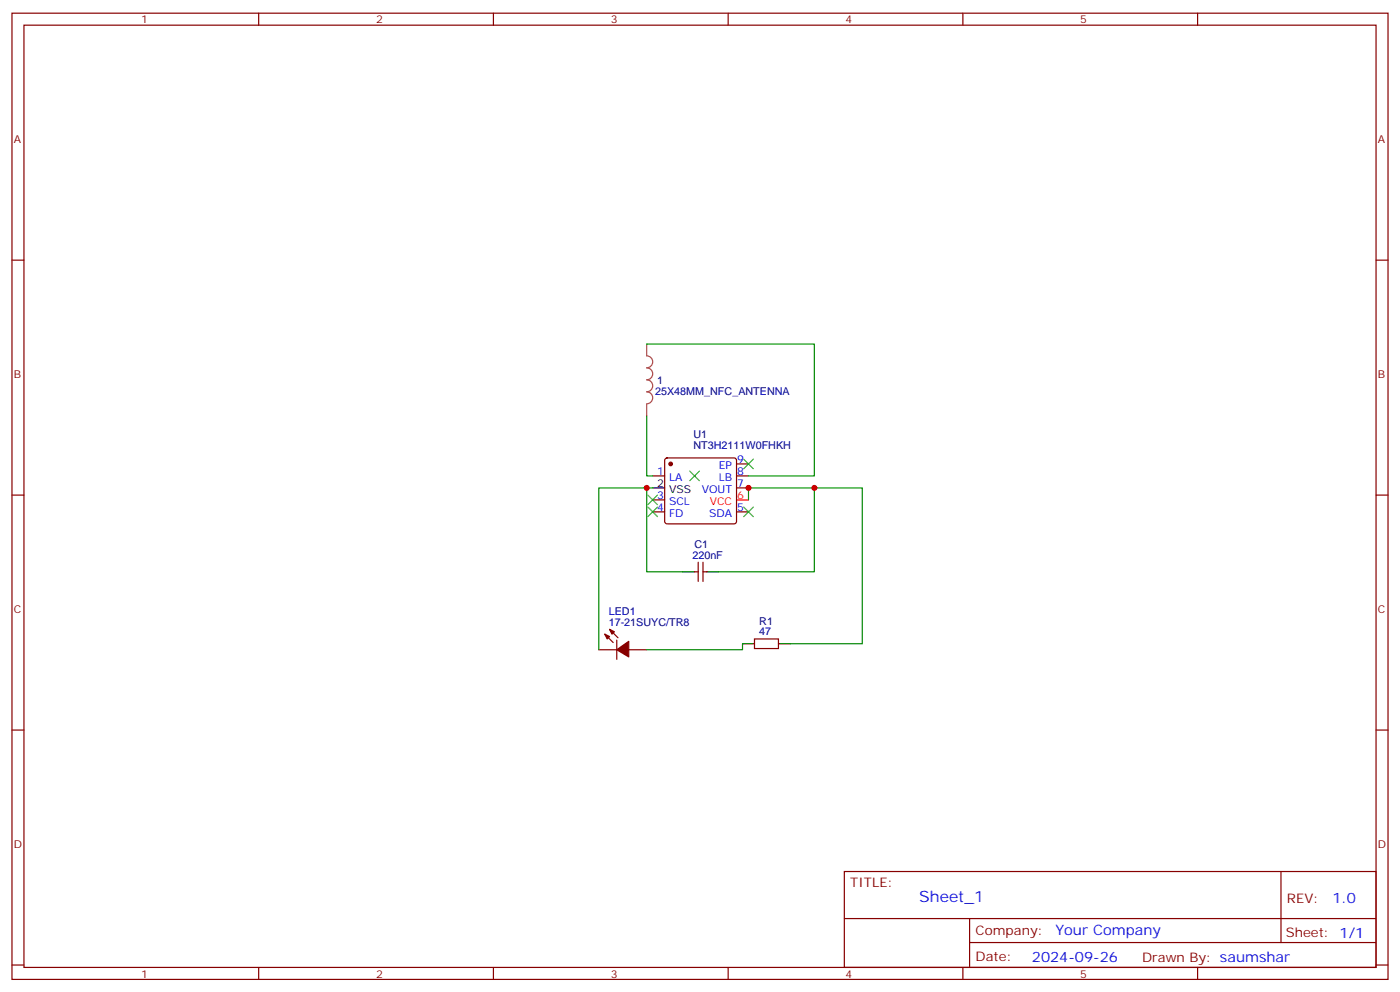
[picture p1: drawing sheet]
<svg xmlns="http://www.w3.org/2000/svg" width="412mm" height="292mm" viewBox="0 0 412 292" stroke-linecap="round" stroke-linejoin="round" font-family="sans-serif">
<g fill="none" stroke="#870000" stroke-width=".35">
<path d="M3.5 3.9h405.4v284.3h-405.4zM7.1 7.4h398.2v277.3h-398.2zM76.2 3.9v3.5M145.3 3.9v3.5M214.5 3.9v3.5M283.6 3.9v3.5M352.8 3.9v3.5M3.5 76.6h3.6M405.3 76.6h3.6M196 135l.5-.2h19.8l.5 .2 .2 .5v18l-.3 .5-.4 .2h-19.8l-.5-.3-.2-.4v-18zM217 136.5h3.5M3.5 145.7h3.6"/>
<path d="M192.3 140.1h3.5M192.3 150.6h3.5M192.3 147.1h3.5M217 140.1h3.5M217 143.6h3.5M217 150.6h3.5M405.3 145.7h3.6M204.6 168.3h1.1M205.7 165.5v5.6M207.1 165.5v5.6M207.1 168.3h1M176.4 191.2h5.3"/>
<path d="M178.2 186.6l2.4 2.5M179.6 185.2l2.4 2.5M181.7 188.4v5.6M185.2 191.2h5.3M222.2 188h7.1v2.9h-7.1zM3.5 214.8h3.6M405.3 214.8h3.6M248.7 256.5h156.6v28.2h-156.6zM377.3 256.5v20.9M248.7 270.3h156.5M285.6 277.4h119.6M285.6 270.3v14.1"/>
<path d="M3.5 284h3.6M76.2 284.7v3.5M145.3 284.7v3.5M214.5 284.7v3.5M283.6 284.7v3.5M352.8 284.7v3.5M405.3 284h3.6"/>
</g>
<path d="M217 147.1h3.5" fill="none" stroke="#f00" stroke-width=".35"/>
<path d="M192.3 143.6h3.5M201.1 168.3h3.5M208.1 168.3h3.6M218.7 189.4h3.5M229.3 189.4h3.5" fill="none" stroke="#000" stroke-width=".35"/>
<g fill="#870000" stroke="#870000" stroke-width=".35">
<path d="M178.2 186.6l1.4 .7-.7 .7z"/>
<path d="M179.6 185.2l1.4 .7-.7 .7z"/>
<path d="M181.7 191.2l3.5-2.5v4.6z"/>
<circle cx="197.6" cy="136.5" r=".53"/>
</g>
<path d="M190.5 101.2v3.5a1.76 1.76 0 0 1 1.8 1.8 1.76 1.76 0 0 1-1.8 1.7 1.76 1.76 0 0 1 1.8 1.8 1.76 1.76 0 0 1-1.8 1.8 1.76 1.76 0 0 1 1.8 1.7 1.76 1.76 0 0 1-1.8 1.8 1.76 1.76 0 0 1 1.8 1.8 1.76 1.76 0 0 1-1.8 1.7M190.5 118.9v3.5" fill="none" stroke="#a64a4a" stroke-width=".35"/>
<path d="M190.5 101.2h49.4v38.9h-19.4M190.5 122.4v17.7h1.8M190.5 143.6h-14.1v47.6M192.3 143.6h-1.8v24.7h10.6M220.5 147.1v-3.5h19.4v24.7h-28.2M239.9 143.6h14.1v45.8h-21.2M218.7 189.4v1.8h-28.2" fill="none" stroke="#008700" stroke-width=".35"/>
<path d="M203.2 138.6l2.8 2.9M206 138.6l-2.8 2.9M219.1 135.1l2.8 2.8M221.9 135.1l-2.8 2.8M190.9 145.7l2.8 2.8M190.9 149.2l2.8 2.8M193.7 145.7l-2.8 2.8M193.7 149.2l-2.8 2.8M219.1 149.2l2.8 2.8M221.9 149.2l-2.8 2.8" fill="none" stroke="#3c3" stroke-width=".35"/>
<g fill="#c00">
<circle cx="190.5" cy="143.6" r=".88"/>
<circle cx="239.9" cy="143.6" r=".88"/>
<circle cx="220.5" cy="143.6" r=".88"/>
</g>
<text font-size="4.6" fill="#00f" x="270.8" y="265.5">Sheet_1</text>
<g font-size="4.2" fill="#00f">
<text x="392.5" y="265.7">1.0</text>
<text x="310.9" y="275.3">Your Company</text>
<text x="304" y="283.1">2024-09-26</text>
</g>
<g font-size="3.9" fill="#800">
<text x="250.5" y="261.1">TITLE:</text>
<text x="379.1" y="265.7">REV:</text>
<text x="287.4" y="275.3">Company:</text>
<text x="378.7" y="275.9">Sheet: 1/1</text>
<text x="287.4" y="282.9">Date:</text>
<text x="336.4" y="283">Drawn By: saumshar</text>
</g>
<g font-size="3.2" fill="#800">
<text x="41.6" y="6.9">1</text>
<text x="110.8" y="6.9">2</text>
<text x="179.9" y="6.9">3</text>
<text x="249.1" y="6.9">4</text>
<text x="318.2" y="6.9">5</text>
<text x="4.1" y="42">A</text>
<text x="405.9" y="42">A</text>
<text x="4.1" y="111.1">B</text>
<text x="405.9" y="111.1">B</text>
<text x="4.1" y="180.3">C</text>
<text x="405.9" y="180.3">C</text>
<text x="4.1" y="249.4">D</text>
<text x="405.9" y="249.4">D</text>
<text x="41.6" y="287.7">1</text>
<text x="110.8" y="287.7">2</text>
<text x="179.9" y="287.7">3</text>
<text x="249.1" y="287.7">4</text>
<text x="318.2" y="287.7">5</text>
</g>
<g font-size="3.2" fill="#000080">
<text x="193.6" y="113.1">1</text>
<text x="193" y="116.2">25X48MM_NFC_ANTENNA</text>
<text x="204.3" y="128.9">U1</text>
<text x="204.3" y="132">NT3H2111W0FHKH</text>
<text x="204.6" y="161.3">C1</text>
<text x="203.9" y="164.4">220nF</text>
<text x="179.3" y="184.1">17-21SUYC/TR8</text>
<text x="179.3" y="181.1">LED1</text>
<text x="223.7" y="183.9">R1</text>
<text x="223.7" y="187">47</text>
</g>
<g font-size="3.2" fill="#00f">
<text x="211.7" y="137.9">EP</text>
<text x="217.1" y="136.2">9</text>
<text x="193.6" y="139.7">1</text>
<text x="197.1" y="141.5">LA</text>
<text x="211.7" y="141.5">LB</text>
<text x="217.1" y="139.7">8</text>
<text x="217.1" y="143.2">7</text>
<text x="193.6" y="146.8">3</text>
<text x="197.1" y="148.5">SCL</text>
<text x="206.7" y="145">VOUT</text>
<text x="193.6" y="150.3">4</text>
<text x="197.1" y="152">FD</text>
<text x="208.9" y="152">SDA</text>
<text x="217.1" y="150.3">5</text>
</g>
<g font-size="3.2">
<text x="193.6" y="143.2">2</text>
<text x="197.1" y="145">VSS</text>
</g>
<g font-size="3.2" fill="#f00">
<text x="209.1" y="148.5">VCC</text>
<text x="217.1" y="146.8">6</text>
</g>
</svg>
